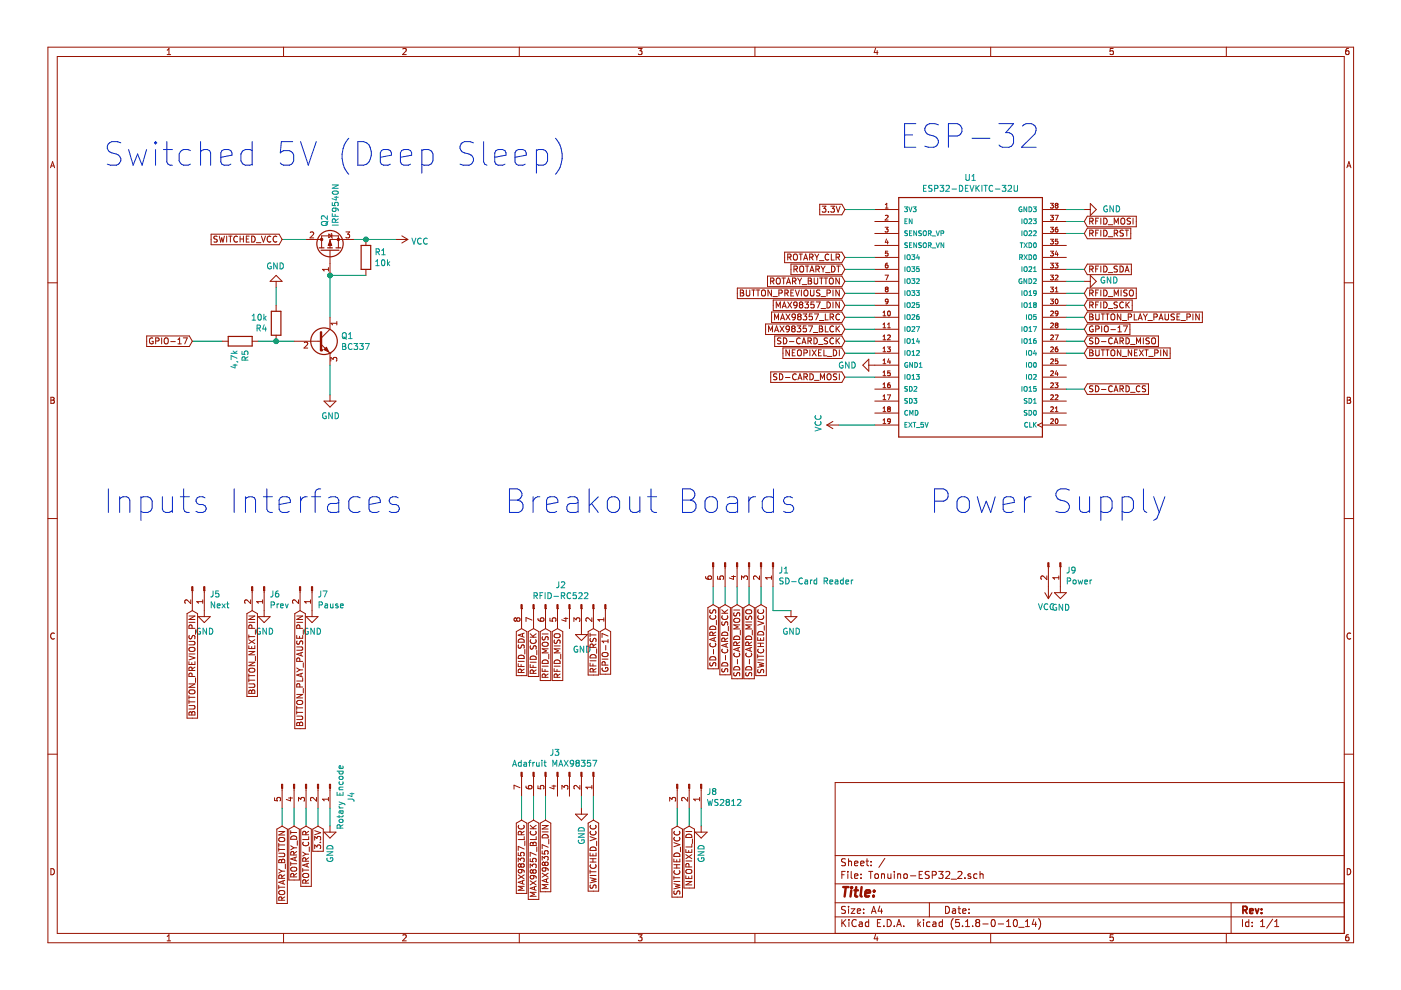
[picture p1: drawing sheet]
EESchema Schematic File Version 4
EELAYER 30 0
EELAYER END
$Descr A4 11693 8268
encoding utf-8
Sheet 1 1
Title ""
Date ""
Rev ""
Comp ""
Comment1 ""
Comment2 ""
Comment3 ""
Comment4 ""
$EndDescr
$Comp
L ESP32-DEVKITC-32U:ESP32-DEVKITC-32U U1
U 1 1
P 8100 2650
F 0 "U1" H 8100 3817 50  0000 C CNN
F 1 "ESP32-DEVKITC-32U" H 8100 3726 50  0000 C CNN
F 2 "ESP32-DEVKITC-32U:MODULE_ESP32-DEVKITC-32U" H 8100 2650 50  0001 L BNN
F 3 "Manufacturer Recommendations" H 8100 2650 50  0001 L BNN
F 4 "ESPRESSIF" H 8100 2650 50  0001 L BNN "Field4"
F 5 "N/A" H 8100 2650 50  0001 L BNN "Field5"
	1    8100 2650
	1    0    0    -1  
$EndComp
$Comp
L Connector:Conn_01x05_Male J4
U 1 1
P 2550 6550
F 0 "J4" H 2658 6931 50  0000 C CNN
F 1 "Rotary Encode" H 2658 6840 50  0000 C CNN
F 2 "mod_s:PinHeader_1x05_P2.54mm_Vertical" H 2550 6550 50  0001 C CNN
F 3 "" H 2550 6550 50  0001 C CNN
	1    2550 6550
	0    1    1    0   
$EndComp
$Comp
L Connector:Conn_01x06_Male J1
U 1 1
P 6250 4700
F 0 "J1" V 6312 4944 50  0000 L CNN
F 1 "SD-Card Reader" V 6403 4944 50  0000 L CNN
F 2 "mod_s:PinHeader_1x06_P2.54mm_Vertical" H 6250 4700 50  0001 C CNN
F 3 "" H 6250 4700 50  0001 C CNN
	1    6250 4700
	0    1    1    0   
$EndComp
Text Notes 4200 4300 0    197  ~ 0
Breakout Boards\n
Text Notes 850  4300 0    197  ~ 0
Inputs Interfaces
Text Notes 850  1400 0    197  ~ 0
Switched 5V (Deep Sleep)\n
Text Notes 7500 1250 0    197  ~ 0
ESP-32\n
$Comp
L Connector:Conn_01x07_Male J3
U 1 1
P 4650 6450
F 0 "J3" V 4485 6428 50  0000 C CNN
F 1 "Adafruit MAX98357" V 4576 6428 50  0000 C CNN
F 2 "mod_s:PinHeader_1x07_P2.54mm_Vertical" H 4650 6450 50  0001 C CNN
F 3 "" H 4650 6450 50  0001 C CNN
	1    4650 6450
	0    1    1    0   
$EndComp
Text GLabel 9050 2750 2    50   Input ~ 0
GPIO-17
Wire Wire Line
	4950 6850 4950 6650
Text GLabel 6350 5050 3    50   Input ~ 0
SWITCHED_VCC
Wire Wire Line
	6350 5050 6350 4900
$Comp
L power:GND #PWR0103
U 1 1
P 6600 5100
F 0 "#PWR0103" H 6600 4850 50  0001 C CNN
F 1 "GND" H 6605 4927 50  0000 C CNN
F 2 "" H 6600 5100 50  0001 C CNN
F 3 "" H 6600 5100 50  0001 C CNN
	1    6600 5100
	1    0    0    -1  
$EndComp
Wire Wire Line
	6600 5100 6450 5100
Wire Wire Line
	6450 5100 6450 4900
Text GLabel 7050 1750 0    50   Input ~ 0
3.3V
Wire Wire Line
	7300 1750 7050 1750
Wire Wire Line
	8900 2750 9050 2750
Text GLabel 5050 5250 3    50   Input ~ 0
GPIO-17
$Comp
L power:GND #PWR0104
U 1 1
P 4850 5250
F 0 "#PWR0104" H 4850 5000 50  0001 C CNN
F 1 "GND" H 4855 5077 50  0000 C CNN
F 2 "" H 4850 5250 50  0001 C CNN
F 3 "" H 4850 5250 50  0001 C CNN
	1    4850 5250
	1    0    0    -1  
$EndComp
Text GLabel 6250 5050 3    50   Input ~ 0
SD-CARD_MISO
Text GLabel 6150 5050 3    50   Input ~ 0
SD-CARD_MOSI
Wire Wire Line
	6250 5050 6250 4900
Wire Wire Line
	6150 5050 6150 4900
Text GLabel 6050 5050 3    50   Input ~ 0
SD-CARD_SCK
Text GLabel 5950 5050 3    50   Input ~ 0
SD-CARD_CS
Wire Wire Line
	6050 5050 6050 4900
Wire Wire Line
	5950 5050 5950 4900
Text GLabel 4950 5250 3    50   Input ~ 0
RFID_RST
Text GLabel 4350 5250 3    50   Input ~ 0
RFID_SDA
Text GLabel 4450 5250 3    50   Input ~ 0
RFID_SCK
Text GLabel 4550 5250 3    50   Input ~ 0
RFID_MOSI
Text GLabel 4650 5250 3    50   Input ~ 0
RFID_MISO
Wire Wire Line
	4850 6750 4850 6650
Text GLabel 4550 6850 3    50   Input ~ 0
MAX98357_DIN
Wire Wire Line
	4550 6850 4550 6650
Text GLabel 4450 6850 3    50   Input ~ 0
MAX98357_BLCK
Wire Wire Line
	4450 6850 4450 6650
Text GLabel 4350 6850 3    50   Input ~ 0
MAX98357_LRC
Wire Wire Line
	4350 6850 4350 6650
Text GLabel 2550 6900 3    50   Input ~ 0
ROTARY_CLR
Text GLabel 2450 6900 3    50   Input ~ 0
ROTARY_DT
Text GLabel 2350 6900 3    50   Input ~ 0
ROTARY_BUTTON
Text GLabel 2650 6900 3    50   Input ~ 0
3.3V
Wire Wire Line
	2750 6900 2750 6750
Wire Wire Line
	2650 6900 2650 6750
Wire Wire Line
	2450 6900 2450 6750
Text GLabel 2500 5100 3    50   Input ~ 0
BUTTON_PLAY_PAUSE_PIN
Text GLabel 2100 5100 3    50   Input ~ 0
BUTTON_NEXT_PIN
Text GLabel 1600 5100 3    50   Input ~ 0
BUTTON_PREVIOUS_PIN
$Comp
L power:GND #PWR0106
U 1 1
P 1700 5100
F 0 "#PWR0106" H 1700 4850 50  0001 C CNN
F 1 "GND" H 1705 4927 50  0000 C CNN
F 2 "" H 1700 5100 50  0001 C CNN
F 3 "" H 1700 5100 50  0001 C CNN
	1    1700 5100
	1    0    0    -1  
$EndComp
$Comp
L power:GND #PWR0107
U 1 1
P 2200 5100
F 0 "#PWR0107" H 2200 4850 50  0001 C CNN
F 1 "GND" H 2205 4927 50  0000 C CNN
F 2 "" H 2200 5100 50  0001 C CNN
F 3 "" H 2200 5100 50  0001 C CNN
	1    2200 5100
	1    0    0    -1  
$EndComp
$Comp
L power:GND #PWR0108
U 1 1
P 2600 5100
F 0 "#PWR0108" H 2600 4850 50  0001 C CNN
F 1 "GND" H 2605 4927 50  0000 C CNN
F 2 "" H 2600 5100 50  0001 C CNN
F 3 "" H 2600 5100 50  0001 C CNN
	1    2600 5100
	1    0    0    -1  
$EndComp
Text GLabel 5750 6900 3    50   Input ~ 0
NEOPIXEL_DI
Wire Wire Line
	5650 6900 5650 6750
Wire Wire Line
	5750 6900 5750 6750
Wire Wire Line
	5850 6900 5850 6750
Text GLabel 9050 1950 2    50   Input ~ 0
RFID_RST
Wire Wire Line
	8900 1950 9050 1950
Text GLabel 9050 2250 2    50   Input ~ 0
RFID_SDA
Wire Wire Line
	8900 2250 9050 2250
Text GLabel 9050 1850 2    50   Input ~ 0
RFID_MOSI
Wire Wire Line
	8900 1850 9050 1850
Text GLabel 9050 2450 2    50   Input ~ 0
RFID_MISO
Wire Wire Line
	9050 2450 8900 2450
Text GLabel 9050 2550 2    50   Input ~ 0
RFID_SCK
Wire Wire Line
	8900 2550 9050 2550
$Comp
L power:GND #PWR0110
U 1 1
P 9050 1750
F 0 "#PWR0110" H 9050 1500 50  0001 C CNN
F 1 "GND" V 9050 1600 50  0000 R CNN
F 2 "" H 9050 1750 50  0001 C CNN
F 3 "" H 9050 1750 50  0001 C CNN
	1    9050 1750
	0    -1   -1   0   
$EndComp
Wire Wire Line
	8900 2350 9050 2350
Wire Wire Line
	9050 1750 8900 1750
Text GLabel 7050 2550 0    50   Input ~ 0
MAX98357_DIN
Text GLabel 7050 2750 0    50   Input ~ 0
MAX98357_BLCK
Text GLabel 7050 2650 0    50   Input ~ 0
MAX98357_LRC
Wire Wire Line
	7050 2550 7300 2550
Wire Wire Line
	7050 2650 7300 2650
Wire Wire Line
	7050 2750 7300 2750
Text GLabel 9050 3250 2    50   Input ~ 0
SD-CARD_CS
Text GLabel 7050 2850 0    50   Input ~ 0
SD-CARD_SCK
Text GLabel 7050 3150 0    50   Input ~ 0
SD-CARD_MOSI
Text GLabel 9050 2850 2    50   Input ~ 0
SD-CARD_MISO
Wire Wire Line
	9050 2850 8900 2850
Wire Wire Line
	9050 3250 8900 3250
Wire Wire Line
	7300 3150 7050 3150
Wire Wire Line
	7050 2850 7300 2850
Text GLabel 7050 2450 0    50   Input ~ 0
BUTTON_PREVIOUS_PIN
Text GLabel 9050 2950 2    50   Input ~ 0
BUTTON_NEXT_PIN
Text GLabel 9050 2650 2    50   Input ~ 0
BUTTON_PLAY_PAUSE_PIN
Wire Wire Line
	8900 2650 9050 2650
Wire Wire Line
	8900 2950 9050 2950
Wire Wire Line
	7300 2450 7050 2450
Text GLabel 7050 2150 0    50   Input ~ 0
ROTARY_CLR
Text GLabel 7050 2250 0    50   Input ~ 0
ROTARY_DT
Text GLabel 7050 2350 0    50   Input ~ 0
ROTARY_BUTTON
Wire Wire Line
	7050 2350 7300 2350
Wire Wire Line
	7050 2250 7300 2250
Wire Wire Line
	7050 2150 7300 2150
Text GLabel 7050 2950 0    50   Input ~ 0
NEOPIXEL_DI
Wire Wire Line
	7050 2950 7300 2950
$Comp
L power:VCC #PWR0112
U 1 1
P 7000 3550
F 0 "#PWR0112" H 7000 3400 50  0001 C CNN
F 1 "VCC" H 7015 3723 50  0000 C CNN
F 2 "" H 7000 3550 50  0001 C CNN
F 3 "" H 7000 3550 50  0001 C CNN
	1    7000 3550
	0    -1   -1   0   
$EndComp
Wire Wire Line
	7300 3550 7000 3550
Text GLabel 5650 6900 3    50   Input ~ 0
SWITCHED_VCC
$Comp
L power:VCC #PWR0114
U 1 1
P 8750 4900
F 0 "#PWR0114" H 8750 4750 50  0001 C CNN
F 1 "VCC" H 8765 5073 50  0000 C CNN
F 2 "" H 8750 4900 50  0001 C CNN
F 3 "" H 8750 4900 50  0001 C CNN
	1    8750 4900
	-1   0    0    1   
$EndComp
$Comp
L power:GND #PWR0115
U 1 1
P 8850 4900
F 0 "#PWR0115" H 8850 4650 50  0001 C CNN
F 1 "GND" H 8855 4727 50  0000 C CNN
F 2 "" H 8850 4900 50  0001 C CNN
F 3 "" H 8850 4900 50  0001 C CNN
	1    8850 4900
	1    0    0    -1  
$EndComp
Text Notes 7750 4300 0    197  ~ 0
Power Supply\n
Wire Wire Line
	2550 6900 2550 6750
Wire Wire Line
	2350 6900 2350 6750
$Comp
L power:GND #PWR0105
U 1 1
P 9050 2350
F 0 "#PWR0105" H 9050 2100 50  0001 C CNN
F 1 "GND" V 9055 2222 50  0000 R CNN
F 2 "" H 9050 2350 50  0001 C CNN
F 3 "" H 9050 2350 50  0001 C CNN
	1    9050 2350
	0    -1   -1   0   
$EndComp
$Comp
L power:GND #PWR0109
U 1 1
P 2750 6900
F 0 "#PWR0109" H 2750 6650 50  0001 C CNN
F 1 "GND" V 2750 6750 50  0000 R CNN
F 2 "" H 2750 6900 50  0001 C CNN
F 3 "" H 2750 6900 50  0001 C CNN
	1    2750 6900
	1    0    0    -1  
$EndComp
$Comp
L power:GND #PWR0111
U 1 1
P 7300 3050
F 0 "#PWR0111" H 7300 2800 50  0001 C CNN
F 1 "GND" V 7300 2900 50  0000 R CNN
F 2 "" H 7300 3050 50  0001 C CNN
F 3 "" H 7300 3050 50  0001 C CNN
	1    7300 3050
	0    1    1    0   
$EndComp
$Comp
L power:GND #PWR0117
U 1 1
P 4850 6750
F 0 "#PWR0117" H 4850 6500 50  0001 C CNN
F 1 "GND" V 4850 6600 50  0000 R CNN
F 2 "" H 4850 6750 50  0001 C CNN
F 3 "" H 4850 6750 50  0001 C CNN
	1    4850 6750
	1    0    0    -1  
$EndComp
$Comp
L power:GND #PWR0118
U 1 1
P 5850 6900
F 0 "#PWR0118" H 5850 6650 50  0001 C CNN
F 1 "GND" V 5850 6750 50  0000 R CNN
F 2 "" H 5850 6900 50  0001 C CNN
F 3 "" H 5850 6900 50  0001 C CNN
	1    5850 6900
	1    0    0    -1  
$EndComp
Text GLabel 4950 6850 3    50   Input ~ 0
SWITCHED_VCC
$Comp
L Connector:Conn_01x02_Male J5
U 1 1
P 1700 4900
F 0 "J5" V 1762 4944 50  0000 L CNN
F 1 "Next" V 1853 4944 50  0000 L CNN
F 2 "mod_s:PinHeader_1x02_P2.54mm_Vertical" H 1700 4900 50  0001 C CNN
F 3 "" H 1700 4900 50  0001 C CNN
	1    1700 4900
	0    1    1    0   
$EndComp
$Comp
L Connector:Conn_01x02_Male J6
U 1 1
P 2200 4900
F 0 "J6" V 2262 4944 50  0000 L CNN
F 1 "Prev" V 2353 4944 50  0000 L CNN
F 2 "mod_s:PinHeader_1x02_P2.54mm_Vertical" H 2200 4900 50  0001 C CNN
F 3 "" H 2200 4900 50  0001 C CNN
	1    2200 4900
	0    1    1    0   
$EndComp
$Comp
L Connector:Conn_01x02_Male J7
U 1 1
P 2600 4900
F 0 "J7" V 2662 4944 50  0000 L CNN
F 1 "Pause" V 2753 4944 50  0000 L CNN
F 2 "mod_s:PinHeader_1x02_P2.54mm_Vertical" H 2600 4900 50  0001 C CNN
F 3 "" H 2600 4900 50  0001 C CNN
	1    2600 4900
	0    1    1    0   
$EndComp
$Comp
L Connector:Conn_01x08_Male J2
U 1 1
P 4750 5050
F 0 "J2" V 4585 4978 50  0000 C CNN
F 1 "RFID-RC522" V 4676 4978 50  0000 C CNN
F 2 "mod_s:PinHeader_1x08_P2.54mm_Vertical" H 4750 5050 50  0001 C CNN
F 3 "" H 4750 5050 50  0001 C CNN
	1    4750 5050
	0    1    1    0   
$EndComp
$Comp
L Connector:Conn_01x03_Male J8
U 1 1
P 5750 6550
F 0 "J8" V 5812 6694 50  0000 L CNN
F 1 "WS2812" V 5903 6694 50  0000 L CNN
F 2 "mod_s:PinHeader_1x03_P2.54mm_Vertical" H 5750 6550 50  0001 C CNN
F 3 "" H 5750 6550 50  0001 C CNN
	1    5750 6550
	0    1    1    0   
$EndComp
$Comp
L Connector:Conn_01x02_Male J9
U 1 1
P 8850 4700
F 0 "J9" V 8912 4744 50  0000 L CNN
F 1 "Power" V 9003 4744 50  0000 L CNN
F 2 "mod_s:PinHeader_1x02_P2.54mm_Vertical" H 8850 4700 50  0001 C CNN
F 3 "" H 8850 4700 50  0001 C CNN
	1    8850 4700
	0    1    1    0   
$EndComp
Wire Wire Line
	1600 2850 1850 2850
Text GLabel 1600 2850 0    50   Input ~ 0
GPIO-17
Wire Wire Line
	2300 2400 2300 2550
$Comp
L power:GND #PWR0102
U 1 1
P 2300 2400
F 0 "#PWR0102" H 2300 2150 50  0001 C CNN
F 1 "GND" H 2305 2227 50  0000 C CNN
F 2 "" H 2300 2400 50  0001 C CNN
F 3 "" H 2300 2400 50  0001 C CNN
	1    2300 2400
	-1   0    0    1   
$EndComp
Connection ~ 2300 2850
Wire Wire Line
	2300 2850 2150 2850
Wire Wire Line
	2450 2850 2300 2850
$Comp
L Device:R R5
U 1 1
P 2000 2850
F 0 "R5" H 2070 2896 50  0000 L CNN
F 1 "4,7k" H 2070 2805 50  0000 L CNN
F 2 "adafruit:0207_9" V 1930 2850 50  0001 C CNN
F 3 "" H 2000 2850 50  0001 C CNN
	1    2000 2850
	0    1    1    0   
$EndComp
$Comp
L Device:R R4
U 1 1
P 2300 2700
F 0 "R4" H 2370 2746 50  0000 L CNN
F 1 "10k" H 2370 2655 50  0000 L CNN
F 2 "adafruit:0207_9" V 2230 2700 50  0001 C CNN
F 3 "" H 2300 2700 50  0001 C CNN
	1    2300 2700
	-1   0    0    1   
$EndComp
$Comp
L Transistor_BJT:BC337 Q1
U 1 1
P 2650 2850
F 0 "Q1" H 2841 2896 50  0000 L CNN
F 1 "BC337" H 2841 2805 50  0000 L CNN
F 2 "Package_TO_SOT_THT:TO-92_Inline_Wide" H 2850 2775 50  0001 L CIN
F 3 "" H 2650 2850 50  0001 L CNN
	1    2650 2850
	1    0    0    -1  
$EndComp
$Comp
L power:GND #PWR0101
U 1 1
P 2750 3300
F 0 "#PWR0101" H 2750 3050 50  0001 C CNN
F 1 "GND" H 2755 3127 50  0000 C CNN
F 2 "" H 2750 3300 50  0001 C CNN
F 3 "" H 2750 3300 50  0001 C CNN
	1    2750 3300
	1    0    0    -1  
$EndComp
Wire Wire Line
	2750 3050 2750 3300
$Comp
L Transistor_FET:IRF9540N Q2
U 1 1
P 2750 2100
F 0 "Q2" H 2954 2146 50  0000 L CNN
F 1 "IRF9540N" H 2954 2055 50  0000 L CNN
F 2 "Package_TO_SOT_THT:TO-220-3_Vertical" H 2950 2025 50  0001 L CIN
F 3 "" H 2750 2100 50  0001 L CNN
	1    2750 2100
	0    -1   -1   0   
$EndComp
$Comp
L Device:R R1
U 1 1
P 3050 2150
F 0 "R1" H 3120 2196 50  0000 L CNN
F 1 "10k" H 3120 2105 50  0000 L CNN
F 2 "adafruit:0207_9" V 2980 2150 50  0001 C CNN
F 3 "" H 3050 2150 50  0001 C CNN
	1    3050 2150
	1    0    0    -1  
$EndComp
Wire Wire Line
	3050 2000 2950 2000
Wire Wire Line
	2750 2300 3050 2300
Wire Wire Line
	3300 2000 3050 2000
$Comp
L power:VCC #PWR0113
U 1 1
P 3300 2000
F 0 "#PWR0113" H 3300 1850 50  0001 C CNN
F 1 "VCC" V 3315 2127 50  0000 L CNN
F 2 "" H 3300 2000 50  0001 C CNN
F 3 "" H 3300 2000 50  0001 C CNN
	1    3300 2000
	0    1    1    0   
$EndComp
Text GLabel 2350 2000 0    50   Input ~ 0
SWITCHED_VCC
Wire Wire Line
	2350 2000 2550 2000
Connection ~ 3050 2000
Wire Wire Line
	2750 2300 2750 2650
Connection ~ 2750 2300
$EndSCHEMATC
